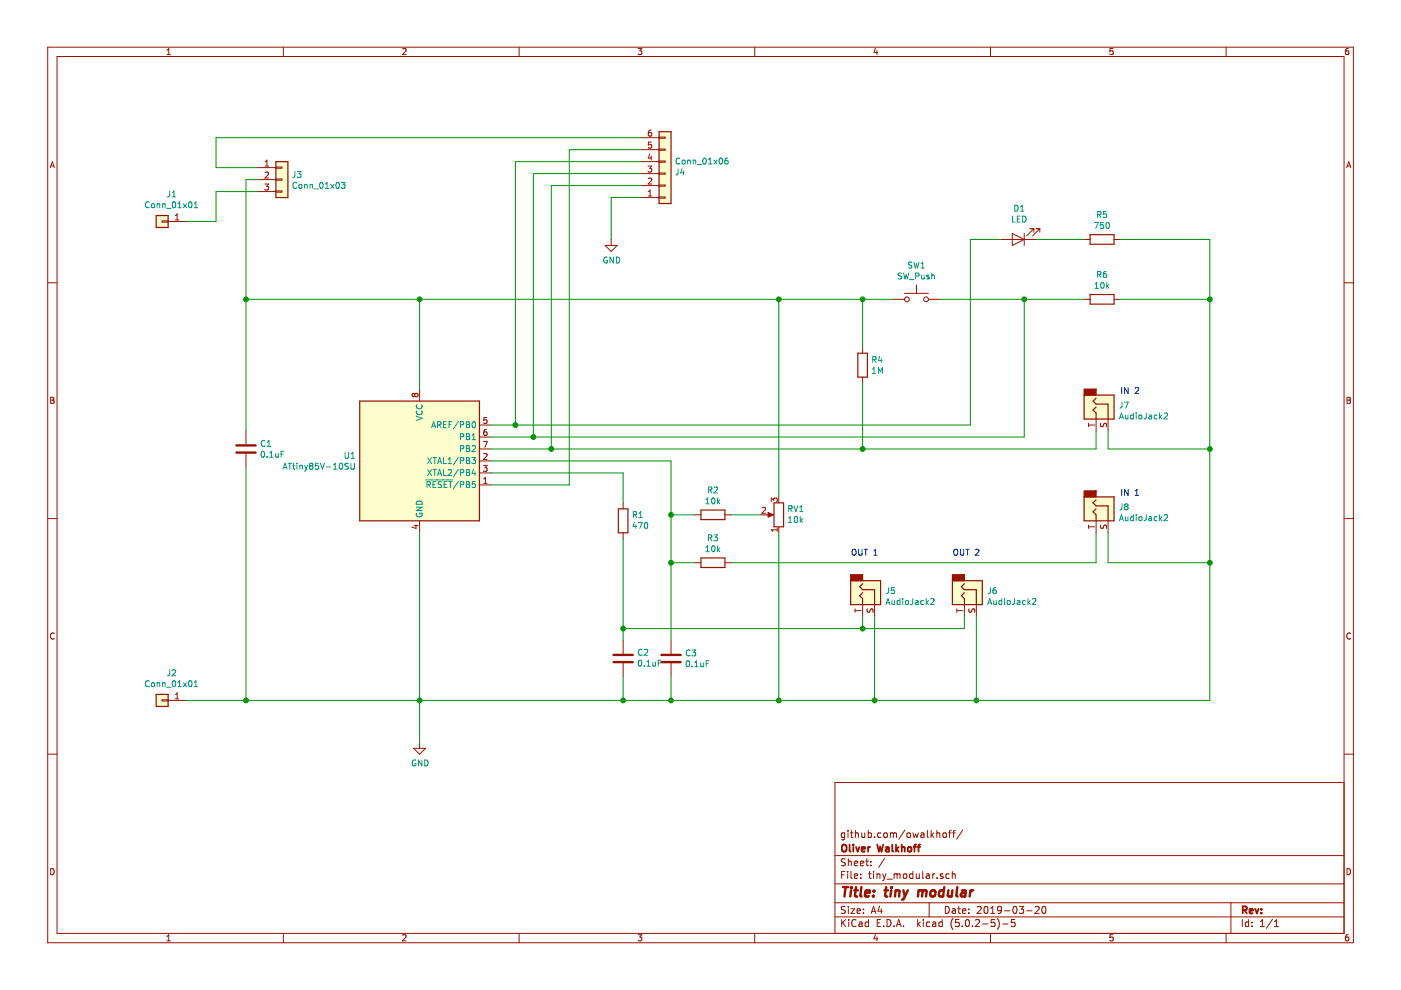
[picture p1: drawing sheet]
EESchema Schematic File Version 4
LIBS:tiny_modular-cache
EELAYER 26 0
EELAYER END
$Descr A4 11693 8268
encoding utf-8
Sheet 1 1
Title "tiny modular"
Date "2019-03-20"
Rev ""
Comp "Oliver Walkhoff"
Comment1 "github.com/owalkhoff/"
Comment2 ""
Comment3 ""
Comment4 ""
$EndDescr
$Comp
L MCU_Microchip_ATtiny:ATtiny85V-10SU U1
U 1 1
P 3500 3850
F 0 "U1" H 2970 3896 50  0000 R CNN
F 1 "ATtiny85V-10SU" H 2970 3805 50  0000 R CNN
F 2 "Package_DIP:DIP-8_W7.62mm_LongPads" H 3500 3850 50  0001 C CIN
F 3 "http://ww1.microchip.com/downloads/en/DeviceDoc/atmel-2586-avr-8-bit-microcontroller-attiny25-attiny45-attiny85_datasheet.pdf" H 3500 3850 50  0001 C CNN
	1    3500 3850
	1    0    0    -1  
$EndComp
$Comp
L Device:R R4
U 1 1
P 7200 3050
F 0 "R4" H 7270 3096 50  0000 L CNN
F 1 "1M" H 7270 3005 50  0000 L CNN
F 2 "Resistor_SMD:R_1206_3216Metric_Pad1.42x1.75mm_HandSolder" V 7130 3050 50  0001 C CNN
F 3 "~" H 7200 3050 50  0001 C CNN
	1    7200 3050
	1    0    0    -1  
$EndComp
$Comp
L Device:R R6
U 1 1
P 9200 2500
F 0 "R6" V 8993 2500 50  0000 C CNN
F 1 "10k" V 9084 2500 50  0000 C CNN
F 2 "Resistor_SMD:R_1206_3216Metric_Pad1.42x1.75mm_HandSolder" V 9130 2500 50  0001 C CNN
F 3 "~" H 9200 2500 50  0001 C CNN
	1    9200 2500
	0    1    1    0   
$EndComp
$Comp
L Device:R R3
U 1 1
P 5950 4700
F 0 "R3" V 5743 4700 50  0000 C CNN
F 1 "10k" V 5834 4700 50  0000 C CNN
F 2 "Resistor_SMD:R_1206_3216Metric_Pad1.42x1.75mm_HandSolder" V 5880 4700 50  0001 C CNN
F 3 "~" H 5950 4700 50  0001 C CNN
	1    5950 4700
	0    1    1    0   
$EndComp
$Comp
L Device:R R2
U 1 1
P 5950 4300
F 0 "R2" V 5743 4300 50  0000 C CNN
F 1 "10k" V 5834 4300 50  0000 C CNN
F 2 "Resistor_SMD:R_1206_3216Metric_Pad1.42x1.75mm_HandSolder" V 5880 4300 50  0001 C CNN
F 3 "~" H 5950 4300 50  0001 C CNN
	1    5950 4300
	0    1    1    0   
$EndComp
$Comp
L Device:R R5
U 1 1
P 9200 2000
F 0 "R5" V 8993 2000 50  0000 C CNN
F 1 "750" V 9084 2000 50  0000 C CNN
F 2 "Resistor_SMD:R_1206_3216Metric_Pad1.42x1.75mm_HandSolder" V 9130 2000 50  0001 C CNN
F 3 "~" H 9200 2000 50  0001 C CNN
	1    9200 2000
	0    1    1    0   
$EndComp
$Comp
L Device:R R1
U 1 1
P 5200 4350
F 0 "R1" H 5130 4304 50  0000 R CNN
F 1 "470" H 5130 4395 50  0000 R CNN
F 2 "Resistor_SMD:R_1206_3216Metric_Pad1.42x1.75mm_HandSolder" V 5130 4350 50  0001 C CNN
F 3 "~" H 5200 4350 50  0001 C CNN
	1    5200 4350
	-1   0    0    1   
$EndComp
$Comp
L Device:C C2
U 1 1
P 5200 5500
F 0 "C2" H 5085 5454 50  0000 R CNN
F 1 "0.1uF" H 5085 5545 50  0000 R CNN
F 2 "Capacitor_SMD:C_1206_3216Metric_Pad1.42x1.75mm_HandSolder" H 5238 5350 50  0001 C CNN
F 3 "~" H 5200 5500 50  0001 C CNN
	1    5200 5500
	-1   0    0    1   
$EndComp
$Comp
L Device:C C3
U 1 1
P 5600 5500
F 0 "C3" H 5715 5546 50  0000 L CNN
F 1 "0.1uF" H 5715 5455 50  0000 L CNN
F 2 "Capacitor_SMD:C_1206_3216Metric_Pad1.42x1.75mm_HandSolder" H 5638 5350 50  0001 C CNN
F 3 "~" H 5600 5500 50  0001 C CNN
	1    5600 5500
	1    0    0    -1  
$EndComp
$Comp
L Device:C C1
U 1 1
P 2050 3750
F 0 "C1" H 2165 3796 50  0000 L CNN
F 1 "0.1uF" H 2165 3705 50  0000 L CNN
F 2 "Capacitor_SMD:C_1206_3216Metric_Pad1.42x1.75mm_HandSolder" H 2088 3600 50  0001 C CNN
F 3 "~" H 2050 3750 50  0001 C CNN
	1    2050 3750
	1    0    0    -1  
$EndComp
$Comp
L Device:LED D1
U 1 1
P 8500 2000
F 0 "D1" H 8492 1745 50  0000 C CNN
F 1 "LED" H 8492 1836 50  0000 C CNN
F 2 "LED_SMD:LED_PLCC-2" H 8500 2000 50  0001 C CNN
F 3 "~" H 8500 2000 50  0001 C CNN
	1    8500 2000
	-1   0    0    1   
$EndComp
$Comp
L Device:R_POT RV1
U 1 1
P 6500 4300
F 0 "RV1" H 6431 4254 50  0000 R CNN
F 1 "10k" H 6431 4345 50  0000 R CNN
F 2 "Potentiometer_THT:Potentiometer_Alps_RK09K_Single_Vertical" H 6500 4300 50  0001 C CNN
F 3 "~" H 6500 4300 50  0001 C CNN
	1    6500 4300
	-1   0    0    1   
$EndComp
$Comp
L Switch:SW_Push SW1
U 1 1
P 7650 2500
F 0 "SW1" H 7650 2785 50  0000 C CNN
F 1 "SW_Push" H 7650 2694 50  0000 C CNN
F 2 "Button_Switch_SMD:SW_SPST_EVQQ2" H 7650 2700 50  0001 C CNN
F 3 "" H 7650 2700 50  0001 C CNN
	1    7650 2500
	1    0    0    -1  
$EndComp
$Comp
L Connector_Generic:Conn_01x06 J4
U 1 1
P 5550 1450
F 0 "J4" H 5630 1442 50  0000 L CNN
F 1 "Conn_01x06" H 5630 1351 50  0000 L CNN
F 2 "Connector_PinHeader_2.54mm:PinHeader_1x06_P2.54mm_Vertical" H 5550 1450 50  0001 C CNN
F 3 "~" H 5550 1450 50  0001 C CNN
	1    5550 1450
	1    0    0    1   
$EndComp
$Comp
L power:GND #PWR01
U 1 1
P 3500 6200
F 0 "#PWR01" H 3500 5950 50  0001 C CNN
F 1 "GND" H 3505 6027 50  0000 C CNN
F 2 "" H 3500 6200 50  0001 C CNN
F 3 "" H 3500 6200 50  0001 C CNN
	1    3500 6200
	1    0    0    -1  
$EndComp
$Comp
L Connector:AudioJack2 J5
U 1 1
P 7200 4950
F 0 "J5" V 7184 5138 50  0000 L CNN
F 1 "AudioJack2" V 7275 5138 50  0000 L CNN
F 2 "Custom:AUDIO-JACK-3.5mm_SMD_noHole" H 7200 4950 50  0001 C CNN
F 3 "~" H 7200 4950 50  0001 C CNN
	1    7200 4950
	0    1    1    0   
$EndComp
Wire Wire Line
	3500 6200 3500 5850
$Comp
L Connector:AudioJack2 J6
U 1 1
P 8050 4950
F 0 "J6" V 8034 5138 50  0000 L CNN
F 1 "AudioJack2" V 8125 5138 50  0000 L CNN
F 2 "Custom:AUDIO-JACK-3.5mm_SMD_noHole" H 8050 4950 50  0001 C CNN
F 3 "~" H 8050 4950 50  0001 C CNN
	1    8050 4950
	0    1    1    0   
$EndComp
$Comp
L Connector:AudioJack2 J8
U 1 1
P 9150 4250
F 0 "J8" V 9134 4438 50  0000 L CNN
F 1 "AudioJack2" V 9225 4438 50  0000 L CNN
F 2 "Custom:AUDIO-JACK-3.5mm_SMD_noHole" H 9150 4250 50  0001 C CNN
F 3 "~" H 9150 4250 50  0001 C CNN
	1    9150 4250
	0    1    1    0   
$EndComp
$Comp
L Connector:AudioJack2 J7
U 1 1
P 9150 3400
F 0 "J7" V 9134 3588 50  0000 L CNN
F 1 "AudioJack2" V 9225 3588 50  0000 L CNN
F 2 "Custom:AUDIO-JACK-3.5mm_SMD_noHole" H 9150 3400 50  0001 C CNN
F 3 "~" H 9150 3400 50  0001 C CNN
	1    9150 3400
	0    1    1    0   
$EndComp
Wire Wire Line
	4100 3550 4300 3550
Wire Wire Line
	8100 3550 8100 2000
Wire Wire Line
	8100 2000 8350 2000
Wire Wire Line
	8650 2000 9050 2000
Wire Wire Line
	9350 2000 10100 2000
Wire Wire Line
	10100 2000 10100 2500
Wire Wire Line
	9350 2500 10100 2500
Connection ~ 10100 2500
Wire Wire Line
	3500 3250 3500 2500
Wire Wire Line
	3500 2500 6500 2500
Wire Wire Line
	7850 2500 8550 2500
Wire Wire Line
	4100 3650 4450 3650
Wire Wire Line
	8550 3650 8550 2500
Connection ~ 8550 2500
Wire Wire Line
	8550 2500 9050 2500
Connection ~ 3500 2500
Wire Wire Line
	7200 3200 7200 3750
Wire Wire Line
	7200 3750 4600 3750
Wire Wire Line
	7200 2900 7200 2500
Connection ~ 7200 2500
Wire Wire Line
	7200 2500 7450 2500
Connection ~ 7200 3750
Wire Wire Line
	6500 5850 5600 5850
Connection ~ 3500 5850
Wire Wire Line
	3500 5850 3500 4450
Wire Wire Line
	6500 4150 6500 2500
Connection ~ 6500 2500
Wire Wire Line
	6500 2500 7200 2500
Wire Wire Line
	6100 4300 6350 4300
Wire Wire Line
	5800 4300 5600 4300
Wire Wire Line
	5600 4300 5600 3850
Wire Wire Line
	5600 3850 4100 3850
Wire Wire Line
	6500 4450 6500 5850
Wire Wire Line
	5200 4200 5200 3950
Wire Wire Line
	4100 3950 5200 3950
Wire Wire Line
	5200 4500 5200 5250
Wire Wire Line
	5200 5650 5200 5850
Connection ~ 5200 5850
Wire Wire Line
	5200 5850 3500 5850
Wire Wire Line
	4100 4050 4750 4050
Wire Wire Line
	4750 4050 4750 1250
Wire Wire Line
	6500 5850 7300 5850
Connection ~ 6500 5850
Wire Wire Line
	9150 3600 9150 3750
Wire Wire Line
	7200 3750 9150 3750
Wire Wire Line
	9250 3600 9250 3750
Wire Wire Line
	9250 3750 10100 3750
Wire Wire Line
	10100 2500 10100 3750
Connection ~ 10100 3750
Connection ~ 5600 4300
Text Notes 9350 4150 0    50   ~ 0
IN 1
Text Notes 9350 3300 0    50   ~ 0
IN 2
Wire Wire Line
	5600 5650 5600 5850
Connection ~ 5600 5850
Wire Wire Line
	5600 5850 5200 5850
Wire Wire Line
	3500 2500 2050 2500
Wire Wire Line
	2050 2500 2050 3600
Wire Wire Line
	2050 3900 2050 5850
Wire Wire Line
	2050 5850 3500 5850
Wire Wire Line
	7200 5150 7200 5250
Wire Wire Line
	7200 5250 8050 5250
Wire Wire Line
	8050 5250 8050 5150
Wire Wire Line
	7200 5250 5200 5250
Connection ~ 7200 5250
Connection ~ 5200 5250
Wire Wire Line
	5200 5250 5200 5350
Wire Wire Line
	7300 5150 7300 5850
Connection ~ 7300 5850
Wire Wire Line
	7300 5850 8150 5850
Wire Wire Line
	8150 5150 8150 5850
Connection ~ 8150 5850
Wire Wire Line
	8150 5850 10100 5850
Wire Wire Line
	10100 3750 10100 4700
Wire Wire Line
	5600 4300 5600 4700
Wire Wire Line
	5800 4700 5600 4700
Connection ~ 5600 4700
Wire Wire Line
	5600 4700 5600 5350
Wire Wire Line
	6100 4700 9150 4700
Wire Wire Line
	9150 4700 9150 4450
Wire Wire Line
	9250 4450 9250 4700
Wire Wire Line
	9250 4700 10100 4700
Connection ~ 10100 4700
Wire Wire Line
	10100 4700 10100 5850
Wire Wire Line
	5350 1550 4600 1550
Wire Wire Line
	4600 1550 4600 3750
Connection ~ 4600 3750
Wire Wire Line
	4600 3750 4100 3750
Wire Wire Line
	5350 1450 4450 1450
Wire Wire Line
	4450 1450 4450 3650
Connection ~ 4450 3650
Wire Wire Line
	4450 3650 8550 3650
Wire Wire Line
	5350 1350 4300 1350
Wire Wire Line
	4300 1350 4300 3550
Connection ~ 4300 3550
Wire Wire Line
	4300 3550 8100 3550
Wire Wire Line
	5350 1650 5100 1650
Wire Wire Line
	5100 1650 5100 2000
$Comp
L power:GND #PWR02
U 1 1
P 5100 2000
F 0 "#PWR02" H 5100 1750 50  0001 C CNN
F 1 "GND" H 5105 1827 50  0000 C CNN
F 2 "" H 5100 2000 50  0001 C CNN
F 3 "" H 5100 2000 50  0001 C CNN
	1    5100 2000
	1    0    0    -1  
$EndComp
Wire Wire Line
	4750 1250 5350 1250
Connection ~ 2050 2500
Connection ~ 2050 5850
$Comp
L Connector_Generic:Conn_01x01 J1
U 1 1
P 1350 1850
F 0 "J1" H 1270 1625 50  0000 C CNN
F 1 "Conn_01x01" H 1270 1716 50  0000 C CNN
F 2 "Connector_Wire:SolderWirePad_1x01_Drill1mm" H 1350 1850 50  0001 C CNN
F 3 "~" H 1350 1850 50  0001 C CNN
	1    1350 1850
	-1   0    0    1   
$EndComp
$Comp
L Connector_Generic:Conn_01x01 J2
U 1 1
P 1350 5850
F 0 "J2" H 1270 5625 50  0000 C CNN
F 1 "Conn_01x01" H 1270 5716 50  0000 C CNN
F 2 "Connector_Wire:SolderWirePad_1x01_Drill1mm" H 1350 5850 50  0001 C CNN
F 3 "~" H 1350 5850 50  0001 C CNN
	1    1350 5850
	-1   0    0    1   
$EndComp
$Comp
L Connector_Generic:Conn_01x03 J3
U 1 1
P 2350 1500
F 0 "J3" H 2430 1542 50  0000 L CNN
F 1 "Conn_01x03" H 2430 1451 50  0000 L CNN
F 2 "Connector_PinHeader_2.54mm:PinHeader_1x03_P2.54mm_Vertical" H 2350 1500 50  0001 C CNN
F 3 "~" H 2350 1500 50  0001 C CNN
	1    2350 1500
	1    0    0    -1  
$EndComp
Wire Wire Line
	1550 5850 2050 5850
Wire Wire Line
	1800 1150 1800 1400
Wire Wire Line
	1800 1400 2150 1400
Wire Wire Line
	1800 1150 5350 1150
Wire Wire Line
	1550 1850 1800 1850
Wire Wire Line
	1800 1850 1800 1600
Wire Wire Line
	1800 1600 2150 1600
Wire Wire Line
	2150 1500 2050 1500
Wire Wire Line
	2050 1500 2050 2500
Text Notes 7950 4650 0    50   ~ 0
OUT 2
Text Notes 7100 4650 0    50   ~ 0
OUT 1
$EndSCHEMATC
